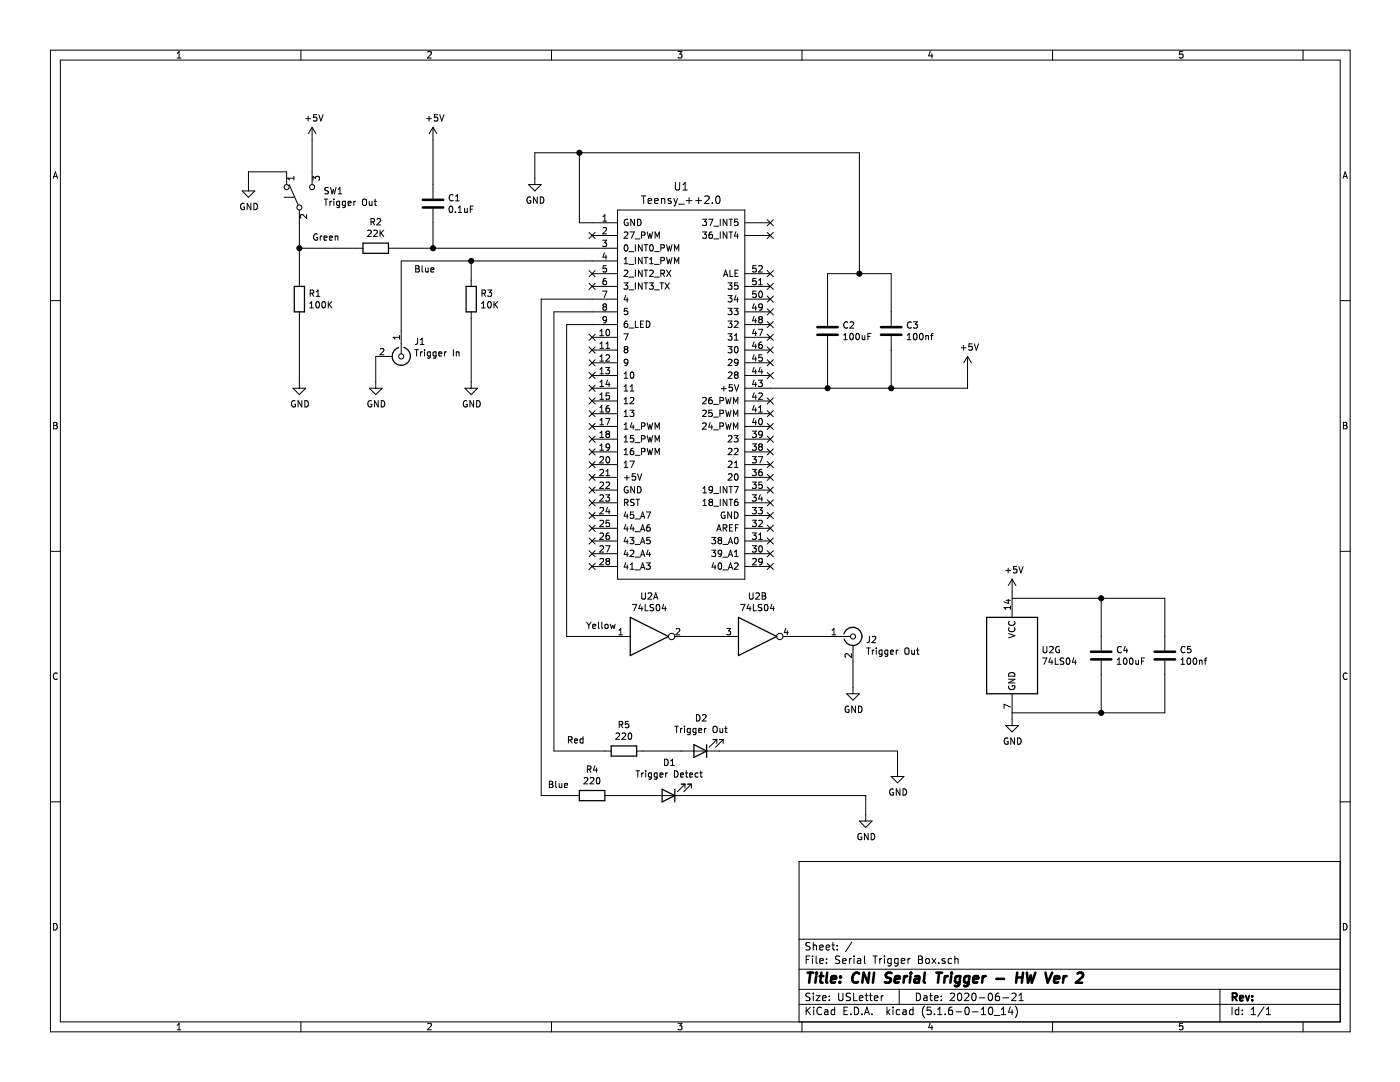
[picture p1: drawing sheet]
EESchema Schematic File Version 4
EELAYER 30 0
EELAYER END
$Descr USLetter 11000 8500
encoding utf-8
Sheet 1 1
Title "CNI Serial Trigger - HW Ver 2"
Date "2020-06-21"
Rev ""
Comp ""
Comment1 ""
Comment2 ""
Comment3 ""
Comment4 ""
$EndDescr
$Comp
L Device:R R1
U 1 1
P 2350 2350
F 0 "R1" H 2420 2396 50  0000 L CNN
F 1 "100K" H 2420 2305 50  0000 L CNN
F 2 "Resistor_THT:R_Axial_DIN0207_L6.3mm_D2.5mm_P7.62mm_Horizontal" V 2280 2350 50  0001 C CNN
F 3 "~" H 2350 2350 50  0001 C CNN
	1    2350 2350
	1    0    0    -1  
$EndComp
$Comp
L Device:R R2
U 1 1
P 2950 1950
F 0 "R2" V 2743 1950 50  0000 C CNN
F 1 "22K" V 2834 1950 50  0000 C CNN
F 2 "Resistor_THT:R_Axial_DIN0207_L6.3mm_D2.5mm_P7.62mm_Horizontal" V 2880 1950 50  0001 C CNN
F 3 "~" H 2950 1950 50  0001 C CNN
	1    2950 1950
	0    1    1    0   
$EndComp
Wire Wire Line
	2350 1750 2350 1950
Wire Wire Line
	2800 1950 2350 1950
Connection ~ 2350 1950
Wire Wire Line
	2350 1950 2350 2200
Wire Wire Line
	3100 1950 3400 1950
$Comp
L power:+5V #PWR06
U 1 1
P 3400 1100
F 0 "#PWR06" H 3400 950 50  0001 C CNN
F 1 "+5V" H 3415 1273 50  0000 C CNN
F 2 "" H 3400 1100 50  0001 C CNN
F 3 "" H 3400 1100 50  0001 C CNN
	1    3400 1100
	1    0    0    -1  
$EndComp
$Comp
L power:+5V #PWR03
U 1 1
P 2450 1100
F 0 "#PWR03" H 2450 950 50  0001 C CNN
F 1 "+5V" H 2465 1273 50  0000 C CNN
F 2 "" H 2450 1100 50  0001 C CNN
F 3 "" H 2450 1100 50  0001 C CNN
	1    2450 1100
	1    0    0    -1  
$EndComp
Wire Wire Line
	2450 1350 2450 1100
Wire Wire Line
	2350 2500 2350 3000
$Comp
L power:GND #PWR02
U 1 1
P 2350 3000
F 0 "#PWR02" H 2350 2750 50  0001 C CNN
F 1 "GND" H 2355 2827 50  0000 C CNN
F 2 "" H 2350 3000 50  0001 C CNN
F 3 "" H 2350 3000 50  0001 C CNN
	1    2350 3000
	1    0    0    -1  
$EndComp
Wire Wire Line
	3400 1950 4650 1950
Connection ~ 3400 1950
$Comp
L Connector:Conn_Coaxial J1
U 1 1
P 3150 2800
F 0 "J1" V 3032 2900 50  0000 L CNN
F 1 "Trigger In" V 3123 2900 50  0000 L CNN
F 2 "Connector_Coaxial:BNC_Amphenol_031-6575_Horizontal" H 3150 2800 50  0001 C CNN
F 3 " ~" H 3150 2800 50  0001 C CNN
	1    3150 2800
	0    1    1    0   
$EndComp
Wire Wire Line
	2950 2800 2950 3000
$Comp
L power:GND #PWR04
U 1 1
P 2950 3000
F 0 "#PWR04" H 2950 2750 50  0001 C CNN
F 1 "GND" H 2955 2827 50  0000 C CNN
F 2 "" H 2950 3000 50  0001 C CNN
F 3 "" H 2950 3000 50  0001 C CNN
	1    2950 3000
	1    0    0    -1  
$EndComp
Wire Wire Line
	3150 2600 3150 2050
Wire Wire Line
	3150 2050 3700 2050
$Comp
L power:GND #PWR011
U 1 1
P 7050 6050
F 0 "#PWR011" H 7050 5800 50  0001 C CNN
F 1 "GND" H 7055 5877 50  0000 C CNN
F 2 "" H 7050 6050 50  0001 C CNN
F 3 "" H 7050 6050 50  0001 C CNN
	1    7050 6050
	1    0    0    -1  
$EndComp
Wire Wire Line
	7050 5900 7050 6050
Wire Wire Line
	5650 5900 7050 5900
Wire Wire Line
	4750 5900 4350 5900
Wire Wire Line
	5050 5900 5350 5900
$Comp
L Device:LED D2
U 1 1
P 5500 5900
F 0 "D2" H 5493 5645 50  0000 C CNN
F 1 "Trigger Out" H 5493 5736 50  0000 C CNN
F 2 "LED_THT:LED_D5.0mm_Clear" H 5500 5900 50  0001 C CNN
F 3 "~" H 5500 5900 50  0001 C CNN
	1    5500 5900
	-1   0    0    1   
$EndComp
$Comp
L Device:R R5
U 1 1
P 4900 5900
F 0 "R5" V 4693 5900 50  0000 C CNN
F 1 "220" V 4784 5900 50  0000 C CNN
F 2 "Resistor_THT:R_Axial_DIN0207_L6.3mm_D2.5mm_P7.62mm_Horizontal" V 4830 5900 50  0001 C CNN
F 3 "~" H 4900 5900 50  0001 C CNN
	1    4900 5900
	0    1    1    0   
$EndComp
$Comp
L power:GND #PWR010
U 1 1
P 6800 6400
F 0 "#PWR010" H 6800 6150 50  0001 C CNN
F 1 "GND" H 6805 6227 50  0000 C CNN
F 2 "" H 6800 6400 50  0001 C CNN
F 3 "" H 6800 6400 50  0001 C CNN
	1    6800 6400
	1    0    0    -1  
$EndComp
Wire Wire Line
	6800 6250 6800 6400
Wire Wire Line
	5400 6250 6800 6250
Wire Wire Line
	4800 6250 5100 6250
$Comp
L Device:LED D1
U 1 1
P 5250 6250
F 0 "D1" H 5243 5995 50  0000 C CNN
F 1 "Trigger Detect" H 5243 6086 50  0000 C CNN
F 2 "LED_THT:LED_D5.0mm_Clear" H 5250 6250 50  0001 C CNN
F 3 "~" H 5250 6250 50  0001 C CNN
	1    5250 6250
	-1   0    0    1   
$EndComp
$Comp
L Device:R R4
U 1 1
P 4650 6250
F 0 "R4" V 4443 6250 50  0000 C CNN
F 1 "220" V 4534 6250 50  0000 C CNN
F 2 "Resistor_THT:R_Axial_DIN0207_L6.3mm_D2.5mm_P7.62mm_Horizontal" V 4580 6250 50  0001 C CNN
F 3 "~" H 4650 6250 50  0001 C CNN
	1    4650 6250
	0    1    1    0   
$EndComp
Wire Wire Line
	4500 6250 4250 6250
Wire Wire Line
	3400 1950 3400 1750
Wire Wire Line
	3400 1450 3400 1100
$Comp
L Device:C C1
U 1 1
P 3400 1600
F 0 "C1" H 3515 1646 50  0000 L CNN
F 1 "0.1uF" H 3515 1555 50  0000 L CNN
F 2 "Capacitor_THT:C_Radial_D4.0mm_H7.0mm_P1.50mm" H 3438 1450 50  0001 C CNN
F 3 "~" H 3400 1600 50  0001 C CNN
	1    3400 1600
	1    0    0    -1  
$EndComp
$Comp
L Switch:SW_Push_SPDT SW1
U 1 1
P 2350 1550
F 0 "SW1" V 2396 1362 50  0000 R CNN
F 1 "Trigger Out" V 2305 1362 50  0000 R CNN
F 2 "Button_Switch_SMD:SW_SPST_TL3305C" H 2350 1550 50  0001 C CNN
F 3 "~" H 2350 1550 50  0001 C CNN
	1    2350 1550
	0    -1   -1   0   
$EndComp
Wire Wire Line
	4650 2350 4250 2350
Wire Wire Line
	4250 2350 4250 6250
Wire Wire Line
	4650 2450 4350 2450
Wire Wire Line
	4350 2450 4350 5900
Wire Wire Line
	4650 2550 4450 2550
Wire Wire Line
	4450 2550 4450 5000
Wire Wire Line
	2250 1350 1950 1350
Wire Wire Line
	1950 1350 1950 1450
$Comp
L power:GND #PWR01
U 1 1
P 1950 1450
F 0 "#PWR01" H 1950 1200 50  0001 C CNN
F 1 "GND" H 1955 1277 50  0000 C CNN
F 2 "" H 1950 1450 50  0001 C CNN
F 3 "" H 1950 1450 50  0001 C CNN
	1    1950 1450
	1    0    0    -1  
$EndComp
$Comp
L power:GND #PWR07
U 1 1
P 4200 1400
F 0 "#PWR07" H 4200 1150 50  0001 C CNN
F 1 "GND" H 4205 1227 50  0000 C CNN
F 2 "" H 4200 1400 50  0001 C CNN
F 3 "" H 4200 1400 50  0001 C CNN
	1    4200 1400
	1    0    0    -1  
$EndComp
NoConn ~ 6050 1750
NoConn ~ 6050 1850
NoConn ~ 6050 2150
NoConn ~ 6050 2250
NoConn ~ 6050 2350
NoConn ~ 6050 2450
NoConn ~ 6050 2550
NoConn ~ 6050 2650
NoConn ~ 6050 2750
NoConn ~ 6050 2850
NoConn ~ 6050 2950
NoConn ~ 6050 3150
NoConn ~ 6050 3250
NoConn ~ 6050 3350
NoConn ~ 6050 3450
NoConn ~ 6050 3550
NoConn ~ 6050 3650
NoConn ~ 6050 3750
NoConn ~ 6050 3850
NoConn ~ 6050 3950
NoConn ~ 6050 4050
NoConn ~ 6050 4150
NoConn ~ 6050 4250
NoConn ~ 4650 1850
NoConn ~ 4650 2150
NoConn ~ 4650 2250
NoConn ~ 4650 2650
NoConn ~ 4650 2750
NoConn ~ 4650 2850
NoConn ~ 4650 2950
NoConn ~ 4650 3050
NoConn ~ 4650 3150
NoConn ~ 4650 3250
NoConn ~ 4650 3350
NoConn ~ 4650 3450
NoConn ~ 4650 3550
NoConn ~ 4650 3650
NoConn ~ 4650 3850
NoConn ~ 4650 3950
NoConn ~ 4650 4050
NoConn ~ 4650 4150
NoConn ~ 4650 4250
NoConn ~ 4650 3750
NoConn ~ 4650 4450
NoConn ~ 4650 4350
NoConn ~ 6050 4450
NoConn ~ 6050 4350
$Comp
L teensy:Teensy++2.0_(Arduino) U1
U 1 1
P 5350 3100
F 0 "U1" H 5350 4737 60  0000 C CNN
F 1 "Teensy_++2.0" H 5350 4631 60  0000 C CNN
F 2 "" H 5450 2450 60  0001 C CNN
F 3 "" H 9150 2400 60  0001 C CNN
	1    5350 3100
	1    0    0    -1  
$EndComp
$Comp
L Connector:Conn_Coaxial J2
U 1 1
P 6700 5000
F 0 "J2" H 6800 4975 50  0000 L CNN
F 1 "Trigger Out" H 6800 4884 50  0000 L CNN
F 2 "Connector_Coaxial:BNC_Amphenol_031-6575_Horizontal" H 6700 5000 50  0001 C CNN
F 3 " ~" H 6700 5000 50  0001 C CNN
	1    6700 5000
	1    0    0    -1  
$EndComp
Wire Wire Line
	5400 5000 5650 5000
Wire Wire Line
	6700 5200 6700 5400
$Comp
L power:GND #PWR09
U 1 1
P 6700 5400
F 0 "#PWR09" H 6700 5150 50  0001 C CNN
F 1 "GND" H 6705 5227 50  0000 C CNN
F 2 "" H 6700 5400 50  0001 C CNN
F 3 "" H 6700 5400 50  0001 C CNN
	1    6700 5400
	1    0    0    -1  
$EndComp
Text Label 2450 1900 0    50   ~ 0
Green
Text Label 3250 2150 0    50   ~ 0
Blue
Text Label 4600 4950 0    50   ~ 0
Yellow
Text Label 4450 5850 0    50   ~ 0
Red
Text Label 4300 6200 0    50   ~ 0
Blue
$Comp
L power:+5V #PWR013
U 1 1
P 7950 4650
F 0 "#PWR013" H 7950 4500 50  0001 C CNN
F 1 "+5V" H 7965 4823 50  0000 C CNN
F 2 "" H 7950 4650 50  0001 C CNN
F 3 "" H 7950 4650 50  0001 C CNN
	1    7950 4650
	1    0    0    -1  
$EndComp
$Comp
L power:GND #PWR014
U 1 1
P 7950 5650
F 0 "#PWR014" H 7950 5400 50  0001 C CNN
F 1 "GND" H 7955 5477 50  0000 C CNN
F 2 "" H 7950 5650 50  0001 C CNN
F 3 "" H 7950 5650 50  0001 C CNN
	1    7950 5650
	1    0    0    -1  
$EndComp
$Comp
L Device:R R3
U 1 1
P 3700 2350
F 0 "R3" H 3770 2396 50  0000 L CNN
F 1 "10K" H 3770 2305 50  0000 L CNN
F 2 "Resistor_THT:R_Axial_DIN0207_L6.3mm_D2.5mm_P7.62mm_Horizontal" V 3630 2350 50  0001 C CNN
F 3 "~" H 3700 2350 50  0001 C CNN
	1    3700 2350
	1    0    0    -1  
$EndComp
Wire Wire Line
	3700 2050 3700 2200
Connection ~ 3700 2050
Wire Wire Line
	3700 2050 4650 2050
$Comp
L power:GND #PWR05
U 1 1
P 3700 3000
F 0 "#PWR05" H 3700 2750 50  0001 C CNN
F 1 "GND" H 3705 2827 50  0000 C CNN
F 2 "" H 3700 3000 50  0001 C CNN
F 3 "" H 3700 3000 50  0001 C CNN
	1    3700 3000
	1    0    0    -1  
$EndComp
Wire Wire Line
	3700 2500 3700 3000
Wire Wire Line
	4450 5000 4800 5000
$Comp
L Device:C C4
U 1 1
P 8650 5150
F 0 "C4" H 8765 5196 50  0000 L CNN
F 1 "100uF" H 8765 5105 50  0000 L CNN
F 2 "Capacitor_THT:C_Radial_D4.0mm_H7.0mm_P1.50mm" H 8688 5000 50  0001 C CNN
F 3 "~" H 8650 5150 50  0001 C CNN
	1    8650 5150
	1    0    0    -1  
$EndComp
$Comp
L Device:C C5
U 1 1
P 9150 5150
F 0 "C5" H 9265 5196 50  0000 L CNN
F 1 "100nf" H 9265 5105 50  0000 L CNN
F 2 "Capacitor_THT:C_Disc_D4.3mm_W1.9mm_P5.00mm" H 9188 5000 50  0001 C CNN
F 3 "~" H 9150 5150 50  0001 C CNN
	1    9150 5150
	1    0    0    -1  
$EndComp
Wire Wire Line
	8650 4700 8650 5000
Wire Wire Line
	8650 4700 9150 4700
Wire Wire Line
	9150 4700 9150 5000
Connection ~ 8650 4700
Wire Wire Line
	7950 5600 8650 5600
Wire Wire Line
	8650 5600 8650 5300
Wire Wire Line
	8650 5600 9150 5600
Wire Wire Line
	9150 5600 9150 5300
Connection ~ 8650 5600
Wire Wire Line
	7950 4700 8650 4700
Wire Wire Line
	6750 1200 4550 1200
$Comp
L power:+5V #PWR012
U 1 1
P 7600 2900
F 0 "#PWR012" H 7600 2750 50  0001 C CNN
F 1 "+5V" H 7615 3073 50  0000 C CNN
F 2 "" H 7600 2900 50  0001 C CNN
F 3 "" H 7600 2900 50  0001 C CNN
	1    7600 2900
	1    0    0    -1  
$EndComp
Wire Wire Line
	6050 3050 6500 3050
Wire Wire Line
	6750 2150 7000 2150
Connection ~ 6750 2150
Wire Wire Line
	6750 2150 6750 1200
Connection ~ 6500 3050
Wire Wire Line
	6500 3050 7000 3050
Wire Wire Line
	6500 3050 6500 2750
Wire Wire Line
	7000 2150 7000 2450
Wire Wire Line
	6500 2150 6750 2150
Wire Wire Line
	6500 2150 6500 2450
$Comp
L Device:C C3
U 1 1
P 7000 2600
F 0 "C3" H 7115 2646 50  0000 L CNN
F 1 "100nf" H 7115 2555 50  0000 L CNN
F 2 "Capacitor_THT:C_Disc_D4.3mm_W1.9mm_P5.00mm" H 7038 2450 50  0001 C CNN
F 3 "~" H 7000 2600 50  0001 C CNN
	1    7000 2600
	1    0    0    -1  
$EndComp
$Comp
L Device:C C2
U 1 1
P 6500 2600
F 0 "C2" H 6615 2646 50  0000 L CNN
F 1 "100uF" H 6615 2555 50  0000 L CNN
F 2 "Capacitor_THT:C_Radial_D4.0mm_H7.0mm_P1.50mm" H 6538 2450 50  0001 C CNN
F 3 "~" H 6500 2600 50  0001 C CNN
	1    6500 2600
	1    0    0    -1  
$EndComp
Wire Wire Line
	7000 3050 7000 2750
Wire Wire Line
	7000 3050 7600 3050
Wire Wire Line
	7600 3050 7600 2900
Connection ~ 7000 3050
Wire Wire Line
	4550 1200 4550 1750
Wire Wire Line
	4550 1200 4200 1200
Wire Wire Line
	4200 1200 4200 1400
Connection ~ 4550 1200
Wire Wire Line
	4550 1750 4650 1750
$Comp
L 74xx:74LS04 U2
U 1 1
P 5100 5000
F 0 "U2" H 5100 5317 50  0000 C CNN
F 1 "74LS04" H 5100 5226 50  0000 C CNN
F 2 "" H 5100 5000 50  0001 C CNN
F 3 "http://www.ti.com/lit/gpn/sn74LS04" H 5100 5000 50  0001 C CNN
	1    5100 5000
	1    0    0    -1  
$EndComp
$Comp
L 74xx:74LS04 U2
U 2 1
P 5950 5000
F 0 "U2" H 5950 5317 50  0000 C CNN
F 1 "74LS04" H 5950 5226 50  0000 C CNN
F 2 "" H 5950 5000 50  0001 C CNN
F 3 "http://www.ti.com/lit/gpn/sn74LS04" H 5950 5000 50  0001 C CNN
	2    5950 5000
	1    0    0    -1  
$EndComp
Wire Wire Line
	6250 5000 6500 5000
$Comp
L 74xx:74LS04 U2
U 7 1
P 7950 5150
F 0 "U2" H 8180 5196 50  0000 L CNN
F 1 "74LS04" H 8180 5105 50  0000 L CNN
F 2 "" H 7950 5150 50  0001 C CNN
F 3 "http://www.ti.com/lit/gpn/sn74LS04" H 7950 5150 50  0001 C CNN
	7    7950 5150
	1    0    0    -1  
$EndComp
$EndSCHEMATC
